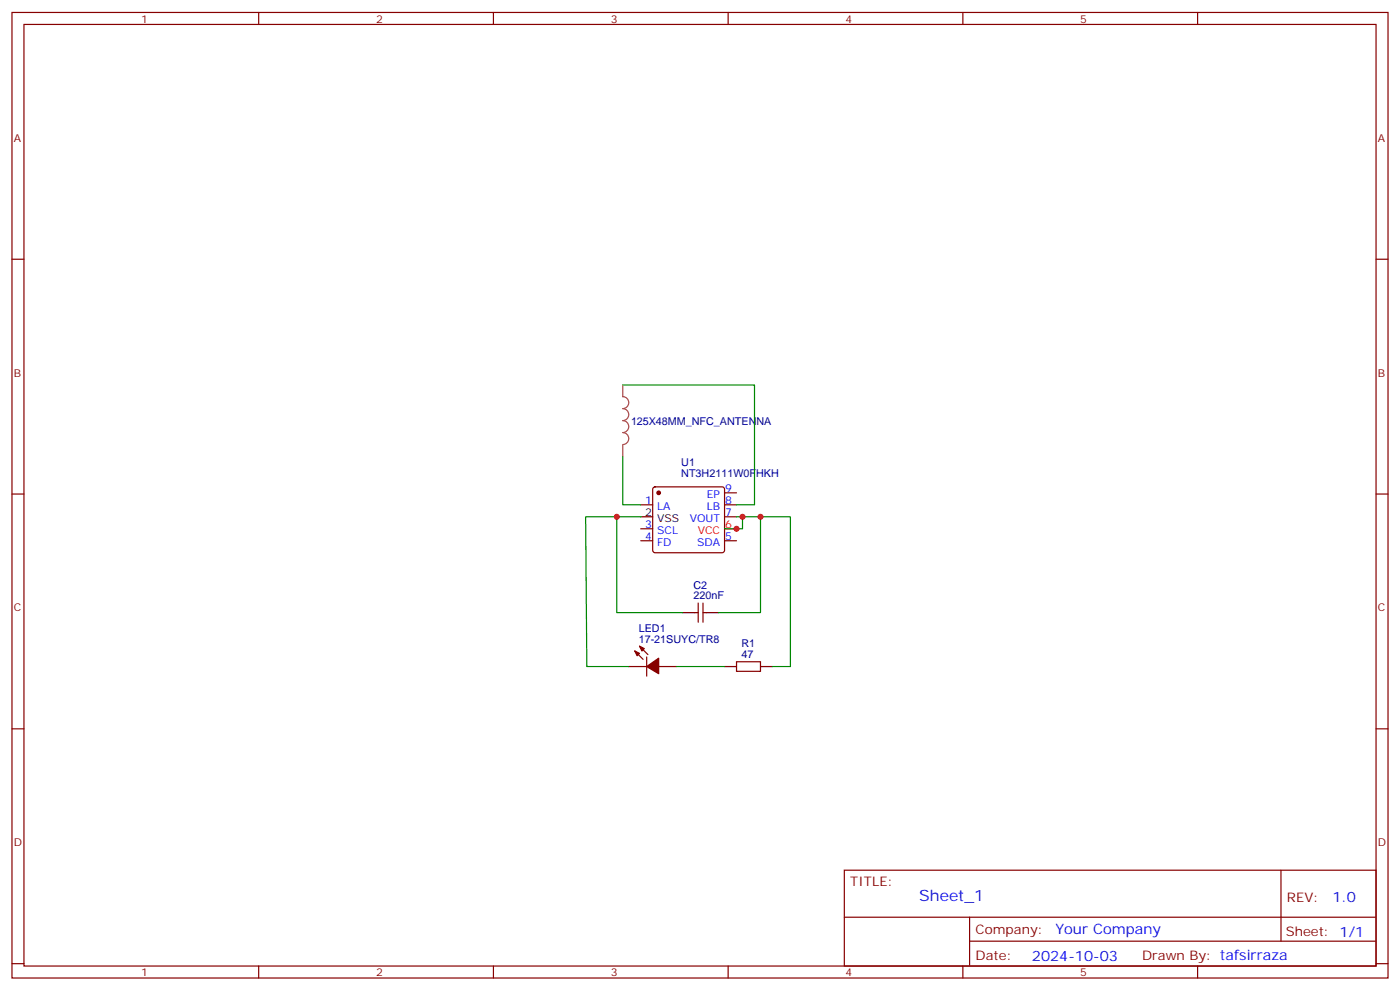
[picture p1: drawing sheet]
<svg xmlns="http://www.w3.org/2000/svg" width="412mm" height="292mm" viewBox="0 0 412 292" stroke-linecap="round" stroke-linejoin="round" font-family="sans-serif">
<g fill="none" stroke="#870000" stroke-width=".35">
<path d="M3.5 3.7h405.4v284.3h-405.4zM7.1 7.2h398.2v277.3h-398.2zM76.2 3.7v3.5M145.3 3.7v3.5M214.5 3.7v3.5M283.6 3.7v3.5M352.8 3.7v3.5M3.5 76.3h3.6M405.3 76.3h3.6M3.5 145.5h3.6M188.7 148.7h3.6M188.7 159.2h3.6"/>
<path d="M188.7 155.7h3.6M192.5 143.6l.5-.2h19.7l.5 .2 .2 .5v18l-.2 .5-.5 .2h-19.7l-.5-.3-.2-.4v-18zM213.4 145.1h3.6M213.4 148.7h3.6M213.4 152.2h3.6M213.4 159.2h3.6M405.3 145.5h3.6M205.7 177.6v5.6M207.1 177.6v5.6M185.2 196.3h5.3M187 191.7l2.4 2.5M188.4 190.3l2.5 2.5"/>
<path d="M190.5 193.5v5.6M194 196.3h5.3M204.6 180.4h1.1M207.1 180.4h1M217 194.9h7v2.8h-7zM3.5 214.6h3.6M405.3 214.6h3.6M248.7 256.3h156.6v28.2h-156.6zM377.3 256.3v20.9M248.7 270.1h156.5M285.6 277.2h119.6M285.6 270.1v14.1"/>
<path d="M3.5 283.8h3.6M76.2 284.5v3.5M145.3 284.5v3.5M214.5 284.5v3.5M283.6 284.5v3.5M352.8 284.5v3.5M405.3 283.8h3.6"/>
</g>
<path d="M213.4 155.7h3.6" fill="none" stroke="#f00" stroke-width=".35"/>
<path d="M188.7 152.2h3.6M201.1 180.4h3.5M208.1 180.4h3.6M213.4 196.3h3.6M224 196.3h3.5" fill="none" stroke="#000" stroke-width=".35"/>
<g fill="#870000" stroke="#870000" stroke-width=".35">
<path d="M187 191.7l1.4 .7-.7 .7z"/>
<path d="M188.4 190.3l1.4 .7-.7 .7z"/>
<path d="M190.5 196.3l3.5-2.5v4.6z"/>
<circle cx="194" cy="145.1" r=".53"/>
</g>
<path d="M183.4 116.8a1.76 1.76 0 0 1 1.8 1.8 1.76 1.76 0 0 1-1.8 1.7 1.76 1.76 0 0 1 1.8 1.8 1.76 1.76 0 0 1-1.8 1.8 1.76 1.76 0 0 1 1.8 1.7 1.76 1.76 0 0 1-1.8 1.8 1.76 1.76 0 0 1 1.8 1.7 1.76 1.76 0 0 1-1.8 1.8M183.4 113.4v3.5M183.4 131.1v3.4" fill="none" stroke="#a64a4a" stroke-width=".35"/>
<path d="M183.4 113.4h38.8v35.3h-5.2M183.4 134.5v14.2h5.3M181.7 152.2h-9.2l.4 44.1h12.3M188.7 152.2h-7v28.2h19.4M217 152.2h7v28.2h-12.3M218.7 152.2v3.5h-5.3M224 152.2h8.8v44.1h-5.3M199.3 196.3h14.1" fill="none" stroke="#008700" stroke-width=".35"/>
<g fill="#c00">
<circle cx="181.7" cy="152.2" r=".88"/>
<circle cx="218.7" cy="152.2" r=".88"/>
<circle cx="224" cy="152.2" r=".88"/>
<circle cx="217" cy="155.7" r=".88"/>
</g>
<text font-size="4.6" fill="#00f" x="270.8" y="265.3">Sheet_1</text>
<g font-size="4.2" fill="#00f">
<text x="392.5" y="265.5">1.0</text>
<text x="310.9" y="275.1">Your Company</text>
<text x="304" y="282.9">2024-10-03</text>
</g>
<g font-size="3.9" fill="#800">
<text x="250.5" y="260.8">TITLE:</text>
<text x="379.1" y="265.5">REV:</text>
<text x="287.4" y="275">Company:</text>
<text x="378.7" y="275.7">Sheet: 1/1</text>
<text x="287.4" y="282.7">Date:</text>
<text x="336.4" y="282.8">Drawn By: tafsirraza</text>
</g>
<g font-size="3.2" fill="#800">
<text x="41.6" y="6.7">1</text>
<text x="110.8" y="6.7">2</text>
<text x="179.9" y="6.7">3</text>
<text x="249.1" y="6.7">4</text>
<text x="318.2" y="6.7">5</text>
<text x="4.1" y="41.8">A</text>
<text x="405.9" y="41.8">A</text>
<text x="4.1" y="110.9">B</text>
<text x="405.9" y="110.9">B</text>
<text x="4.1" y="180.1">C</text>
<text x="405.9" y="180.1">C</text>
<text x="4.1" y="249.2">D</text>
<text x="405.9" y="249.2">D</text>
<text x="41.6" y="287.5">1</text>
<text x="110.8" y="287.5">2</text>
<text x="179.9" y="287.5">3</text>
<text x="249.1" y="287.5">4</text>
<text x="318.2" y="287.5">5</text>
</g>
<g font-size="3.2" fill="#000080">
<text x="185.9" y="125.2">125X48MM_NFC_ANTENNA</text>
<text x="200.7" y="137.3">U1</text>
<text x="200.7" y="140.6">NT3H2111W0FHKH</text>
<text x="204.3" y="173.4">C2</text>
<text x="204.3" y="176.5">220nF</text>
<text x="188.1" y="189.2">17-21SUYC/TR8</text>
<text x="188.1" y="186">LED1</text>
<text x="218.4" y="190.6">R1</text>
<text x="218.4" y="193.8">47</text>
</g>
<g font-size="3.2" fill="#00f">
<text x="190.1" y="148.3">1</text>
<text x="208.2" y="146.5">EP</text>
<text x="213.6" y="144.8">9</text>
<text x="213.6" y="148.3">8</text>
<text x="190.1" y="155.4">3</text>
<text x="193.6" y="150.1">LA</text>
<text x="203.2" y="153.6">VOUT</text>
<text x="208.2" y="150.1">LB</text>
<text x="213.6" y="151.8">7</text>
<text x="190.1" y="158.9">4</text>
<text x="193.6" y="160.7">FD</text>
<text x="193.6" y="157.1">SCL</text>
<text x="205.3" y="160.7">SDA</text>
<text x="213.6" y="158.9">5</text>
</g>
<g font-size="3.2">
<text x="190.1" y="151.8">2</text>
<text x="193.6" y="153.6">VSS</text>
</g>
<g font-size="3.2" fill="#f00">
<text x="213.6" y="155.4">6</text>
<text x="205.5" y="157.1">VCC</text>
</g>
</svg>
